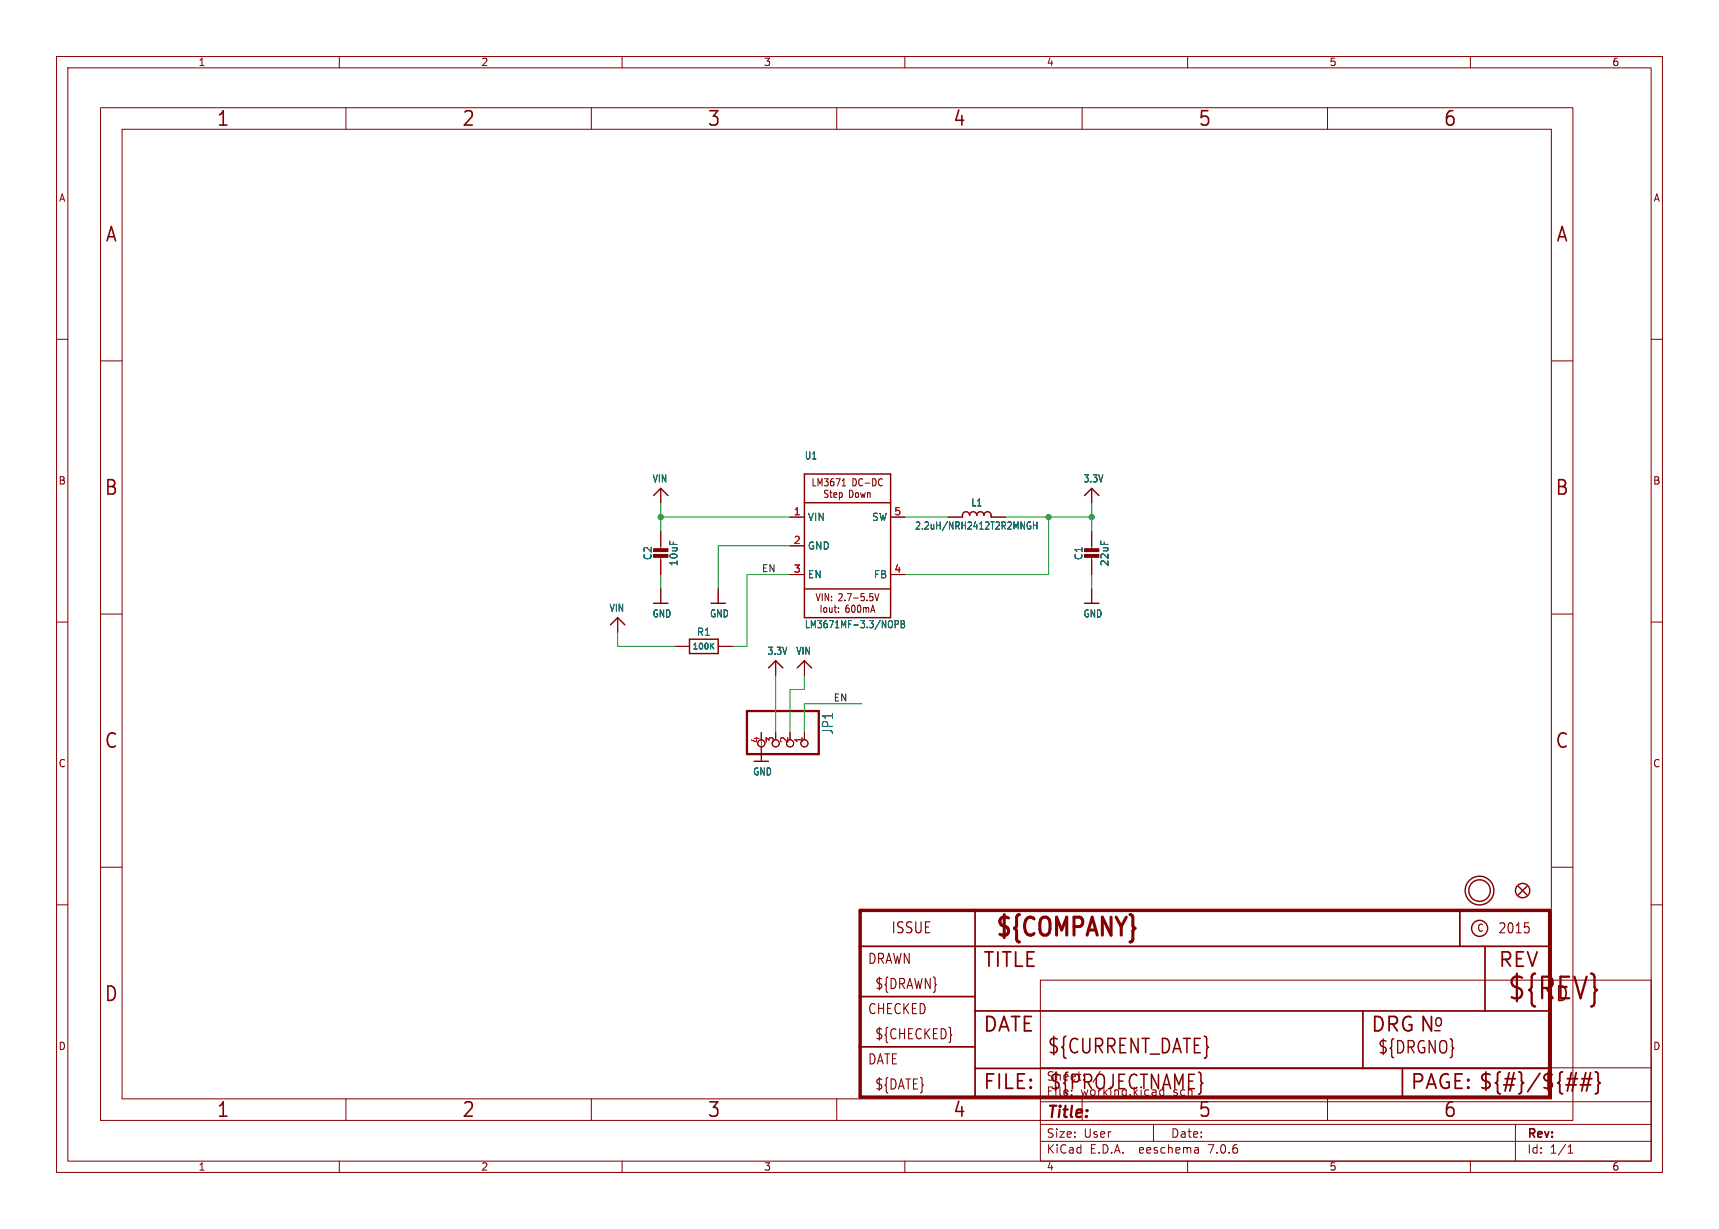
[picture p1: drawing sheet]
(kicad_sch (version 20230121) (generator eeschema)

 (paper "User" 303.962 217.322)

 (lib_symbols
  (symbol "working-eagle-import:3.3V" (power) (in_bom yes) (on_board yes)
   (property "Reference" "" (at 0 0 0) (effects (font (size 1.27 1.27)) hide))
   (property "Value" "3.3V" (at -1.524 1.016 0) (effects (font (size 1.27 1.0795)) (justify left bottom)))
   (property "Footprint" "" (at 0 0 0) (effects (font (size 1.27 1.27)) hide))
   (property "Datasheet" "" (at 0 0 0) (effects (font (size 1.27 1.27)) hide))
   (property "ki_locked" "" (at 0 0 0) (effects (font (size 1.27 1.27))))
   (symbol "3.3V_1_0"
    (polyline (pts (xy -1.27 -1.27) (xy 0 0)) (stroke (width 0.254) (type solid)) (fill (type none)))
    (polyline (pts (xy 0 0) (xy 1.27 -1.27)) (stroke (width 0.254) (type solid)) (fill (type none)))
    (pin power_in line (at 0 -2.54 90) (length 2.54) (name "3.3V" (effects (font (size 0 0)))) (number "1" (effects (font (size 0 0)))))))
  (symbol "working-eagle-import:CAP_CERAMIC0805-NOOUTLINE" (in_bom yes) (on_board yes)
   (property "Reference" "C" (at -2.29 1.25 90) (effects (font (size 1.27 1.27))))
   (property "Value" "" (at 2.3 1.25 90) (effects (font (size 1.27 1.27))))
   (property "Footprint" "working:0805-NO" (at 0 0 0) (effects (font (size 1.27 1.27)) hide))
   (property "Datasheet" "" (at 0 0 0) (effects (font (size 1.27 1.27)) hide))
   (property "ki_locked" "" (at 0 0 0) (effects (font (size 1.27 1.27))))
   (symbol "CAP_CERAMIC0805-NOOUTLINE_1_0"
    (rectangle (start -1.27 0.508) (end 1.27 1.016) (stroke (width 0) (type default)) (fill (type outline)))
    (rectangle (start -1.27 1.524) (end 1.27 2.032) (stroke (width 0) (type default)) (fill (type outline)))
    (polyline (pts (xy 0 0.762) (xy 0 0)) (stroke (width 0.1524) (type solid)) (fill (type none)))
    (polyline (pts (xy 0 2.54) (xy 0 1.778)) (stroke (width 0.1524) (type solid)) (fill (type none)))
    (pin passive line (at 0 5.08 270) (length 2.54) (name "1" (effects (font (size 0 0)))) (number "1" (effects (font (size 0 0)))))
    (pin passive line (at 0 -2.54 90) (length 2.54) (name "2" (effects (font (size 0 0)))) (number "2" (effects (font (size 0 0)))))))
  (symbol "working-eagle-import:FIDUCIAL{dblquote}{dblquote}" (in_bom yes) (on_board yes)
   (property "Reference" "FID" (at 0 0 0) (effects (font (size 1.27 1.27)) hide))
   (property "Value" "" (at 0 0 0) (effects (font (size 1.27 1.27)) hide))
   (property "Footprint" "working:FIDUCIAL_1MM" (at 0 0 0) (effects (font (size 1.27 1.27)) hide))
   (property "Datasheet" "" (at 0 0 0) (effects (font (size 1.27 1.27)) hide))
   (property "ki_locked" "" (at 0 0 0) (effects (font (size 1.27 1.27))))
   (symbol "FIDUCIAL{dblquote}{dblquote}_1_0"
    (polyline (pts (xy -0.762 0.762) (xy 0.762 -0.762)) (stroke (width 0.254) (type solid)) (fill (type none)))
    (polyline (pts (xy 0.762 0.762) (xy -0.762 -0.762)) (stroke (width 0.254) (type solid)) (fill (type none)))
    (circle (center 0 0) (radius 1.27) (stroke (width 0.254) (type solid)) (fill (type none)))))
  (symbol "working-eagle-import:FRAME_A4" (in_bom yes) (on_board yes)
   (property "Reference" "#FRAME" (at 0 0 0) (effects (font (size 1.27 1.27)) hide))
   (property "Value" "" (at 0 0 0) (effects (font (size 1.27 1.27)) hide))
   (property "Footprint" "" (at 0 0 0) (effects (font (size 1.27 1.27)) hide))
   (property "Datasheet" "" (at 0 0 0) (effects (font (size 1.27 1.27)) hide))
   (property "ki_locked" "" (at 0 0 0) (effects (font (size 1.27 1.27))))
   (symbol "FRAME_A4_1_0"
    (polyline (pts (xy 0 44.7675) (xy 3.81 44.7675)) (stroke (width 0) (type default)) (fill (type none)))
    (polyline (pts (xy 0 89.535) (xy 3.81 89.535)) (stroke (width 0) (type default)) (fill (type none)))
    (polyline (pts (xy 0 134.3025) (xy 3.81 134.3025)) (stroke (width 0) (type default)) (fill (type none)))
    (polyline (pts (xy 3.81 3.81) (xy 3.81 175.26)) (stroke (width 0) (type default)) (fill (type none)))
    (polyline (pts (xy 43.3917 0) (xy 43.3917 3.81)) (stroke (width 0) (type default)) (fill (type none)))
    (polyline (pts (xy 43.3917 175.26) (xy 43.3917 179.07)) (stroke (width 0) (type default)) (fill (type none)))
    (polyline (pts (xy 86.7833 0) (xy 86.7833 3.81)) (stroke (width 0) (type default)) (fill (type none)))
    (polyline (pts (xy 86.7833 175.26) (xy 86.7833 179.07)) (stroke (width 0) (type default)) (fill (type none)))
    (polyline (pts (xy 130.175 0) (xy 130.175 3.81)) (stroke (width 0) (type default)) (fill (type none)))
    (polyline (pts (xy 130.175 175.26) (xy 130.175 179.07)) (stroke (width 0) (type default)) (fill (type none)))
    (polyline (pts (xy 173.5667 0) (xy 173.5667 3.81)) (stroke (width 0) (type default)) (fill (type none)))
    (polyline (pts (xy 173.5667 175.26) (xy 173.5667 179.07)) (stroke (width 0) (type default)) (fill (type none)))
    (polyline (pts (xy 216.9583 0) (xy 216.9583 3.81)) (stroke (width 0) (type default)) (fill (type none)))
    (polyline (pts (xy 216.9583 175.26) (xy 216.9583 179.07)) (stroke (width 0) (type default)) (fill (type none)))
    (polyline (pts (xy 256.54 3.81) (xy 3.81 3.81)) (stroke (width 0) (type default)) (fill (type none)))
    (polyline (pts (xy 256.54 3.81) (xy 256.54 8.89)) (stroke (width 0.1016) (type solid)) (fill (type none)))
    (polyline (pts (xy 256.54 3.81) (xy 256.54 175.26)) (stroke (width 0) (type default)) (fill (type none)))
    (polyline (pts (xy 256.54 8.89) (xy 256.54 13.97)) (stroke (width 0.1016) (type solid)) (fill (type none)))
    (polyline (pts (xy 256.54 13.97) (xy 256.54 19.05)) (stroke (width 0.1016) (type solid)) (fill (type none)))
    (polyline (pts (xy 256.54 19.05) (xy 256.54 36.83)) (stroke (width 0.1016) (type solid)) (fill (type none)))
    (polyline (pts (xy 256.54 44.7675) (xy 260.35 44.7675)) (stroke (width 0) (type default)) (fill (type none)))
    (polyline (pts (xy 256.54 89.535) (xy 260.35 89.535)) (stroke (width 0) (type default)) (fill (type none)))
    (polyline (pts (xy 256.54 134.3025) (xy 260.35 134.3025)) (stroke (width 0) (type default)) (fill (type none)))
    (polyline (pts (xy 256.54 175.26) (xy 3.81 175.26)) (stroke (width 0) (type default)) (fill (type none)))
    (polyline (pts (xy 0 0) (xy 260.35 0) (xy 260.35 179.07) (xy 0 179.07) (xy 0 0)) (stroke (width 0) (type default)) (fill (type none)))
    (text "1" (at 21.6958 1.905 0) (effects (font (size 2.54 2.286))))
    (text "1" (at 21.6958 177.165 0) (effects (font (size 2.54 2.286))))
    (text "2" (at 65.0875 1.905 0) (effects (font (size 2.54 2.286))))
    (text "2" (at 65.0875 177.165 0) (effects (font (size 2.54 2.286))))
    (text "3" (at 108.4792 1.905 0) (effects (font (size 2.54 2.286))))
    (text "3" (at 108.4792 177.165 0) (effects (font (size 2.54 2.286))))
    (text "4" (at 151.8708 1.905 0) (effects (font (size 2.54 2.286))))
    (text "4" (at 151.8708 177.165 0) (effects (font (size 2.54 2.286))))
    (text "5" (at 195.2625 1.905 0) (effects (font (size 2.54 2.286))))
    (text "5" (at 195.2625 177.165 0) (effects (font (size 2.54 2.286))))
    (text "6" (at 238.6542 1.905 0) (effects (font (size 2.54 2.286))))
    (text "6" (at 238.6542 177.165 0) (effects (font (size 2.54 2.286))))
    (text "A" (at 1.905 156.6863 0) (effects (font (size 2.54 2.286))))
    (text "A" (at 258.445 156.6863 0) (effects (font (size 2.54 2.286))))
    (text "B" (at 1.905 111.9188 0) (effects (font (size 2.54 2.286))))
    (text "B" (at 258.445 111.9188 0) (effects (font (size 2.54 2.286))))
    (text "C" (at 1.905 67.1513 0) (effects (font (size 2.54 2.286))))
    (text "C" (at 258.445 67.1513 0) (effects (font (size 2.54 2.286))))
    (text "D" (at 1.905 22.3838 0) (effects (font (size 2.54 2.286))))
    (text "D" (at 258.445 22.3838 0) (effects (font (size 2.54 2.286)))))
   (symbol "FRAME_A4_2_0"
    (polyline (pts (xy -0.3048 1.5748) (xy 20.0152 1.5748)) (stroke (width 0.6096) (type solid)) (fill (type none)))
    (polyline (pts (xy -0.3048 10.4648) (xy -0.3048 1.5748)) (stroke (width 0.6096) (type solid)) (fill (type none)))
    (polyline (pts (xy -0.3048 10.4648) (xy 20.0152 10.4648)) (stroke (width 0.3048) (type solid)) (fill (type none)))
    (polyline (pts (xy -0.3048 19.3548) (xy -0.3048 10.4648)) (stroke (width 0.6096) (type solid)) (fill (type none)))
    (polyline (pts (xy -0.3048 19.3548) (xy 20.0152 19.3548)) (stroke (width 0.3048) (type solid)) (fill (type none)))
    (polyline (pts (xy -0.3048 28.2448) (xy -0.3048 19.3548)) (stroke (width 0.6096) (type solid)) (fill (type none)))
    (polyline (pts (xy -0.3048 28.2448) (xy 20.0152 28.2448)) (stroke (width 0.3048) (type solid)) (fill (type none)))
    (polyline (pts (xy -0.3048 34.5948) (xy -0.3048 28.2448)) (stroke (width 0.6096) (type solid)) (fill (type none)))
    (polyline (pts (xy 20.0152 1.5748) (xy 20.0152 6.6548)) (stroke (width 0.3048) (type solid)) (fill (type none)))
    (polyline (pts (xy 20.0152 1.5748) (xy 95.5802 1.5748)) (stroke (width 0.6096) (type solid)) (fill (type none)))
    (polyline (pts (xy 20.0152 6.6548) (xy 20.0152 10.4648)) (stroke (width 0.3048) (type solid)) (fill (type none)))
    (polyline (pts (xy 20.0152 6.6548) (xy 88.5952 6.6548)) (stroke (width 0.3048) (type solid)) (fill (type none)))
    (polyline (pts (xy 20.0152 10.4648) (xy 20.0152 16.8148)) (stroke (width 0.3048) (type solid)) (fill (type none)))
    (polyline (pts (xy 20.0152 16.8148) (xy 20.0152 19.3548)) (stroke (width 0.3048) (type solid)) (fill (type none)))
    (polyline (pts (xy 20.0152 19.3548) (xy 20.0152 28.2448)) (stroke (width 0.3048) (type solid)) (fill (type none)))
    (polyline (pts (xy 20.0152 28.2448) (xy 20.0152 34.5948)) (stroke (width 0.3048) (type solid)) (fill (type none)))
    (polyline (pts (xy 20.0152 28.2448) (xy 105.7402 28.2448)) (stroke (width 0.3048) (type solid)) (fill (type none)))
    (polyline (pts (xy 20.0152 34.5948) (xy -0.3048 34.5948)) (stroke (width 0.6096) (type solid)) (fill (type none)))
    (polyline (pts (xy 88.5952 6.6548) (xy 95.5802 6.6548)) (stroke (width 0.3048) (type solid)) (fill (type none)))
    (polyline (pts (xy 88.5952 16.8148) (xy 20.0152 16.8148)) (stroke (width 0.3048) (type solid)) (fill (type none)))
    (polyline (pts (xy 88.5952 16.8148) (xy 88.5952 6.6548)) (stroke (width 0.3048) (type solid)) (fill (type none)))
    (polyline (pts (xy 95.5802 1.5748) (xy 121.6152 1.5748)) (stroke (width 0.6096) (type solid)) (fill (type none)))
    (polyline (pts (xy 95.5802 6.6548) (xy 95.5802 1.5748)) (stroke (width 0.3048) (type solid)) (fill (type none)))
    (polyline (pts (xy 95.5802 6.6548) (xy 121.6152 6.6548)) (stroke (width 0.3048) (type solid)) (fill (type none)))
    (polyline (pts (xy 101.2952 13.3223) (xy 102.2477 13.3223)) (stroke (width 0.254) (type solid)) (fill (type none)))
    (polyline (pts (xy 105.7402 28.2448) (xy 105.7402 34.5948)) (stroke (width 0.3048) (type solid)) (fill (type none)))
    (polyline (pts (xy 105.7402 28.2448) (xy 110.1852 28.2448)) (stroke (width 0.3048) (type solid)) (fill (type none)))
    (polyline (pts (xy 105.7402 34.5948) (xy 20.0152 34.5948)) (stroke (width 0.6096) (type solid)) (fill (type none)))
    (polyline (pts (xy 110.1852 16.8148) (xy 88.5952 16.8148)) (stroke (width 0.3048) (type solid)) (fill (type none)))
    (polyline (pts (xy 110.1852 28.2448) (xy 110.1852 16.8148)) (stroke (width 0.3048) (type solid)) (fill (type none)))
    (polyline (pts (xy 110.1852 28.2448) (xy 121.6152 28.2448)) (stroke (width 0.3048) (type solid)) (fill (type none)))
    (polyline (pts (xy 121.6152 6.6548) (xy 121.6152 1.5748)) (stroke (width 0.6096) (type solid)) (fill (type none)))
    (polyline (pts (xy 121.6152 16.8148) (xy 110.1852 16.8148)) (stroke (width 0.3048) (type solid)) (fill (type none)))
    (polyline (pts (xy 121.6152 16.8148) (xy 121.6152 6.6548)) (stroke (width 0.6096) (type solid)) (fill (type none)))
    (polyline (pts (xy 121.6152 28.2448) (xy 121.6152 16.8148)) (stroke (width 0.6096) (type solid)) (fill (type none)))
    (polyline (pts (xy 121.6152 34.5948) (xy 105.7402 34.5948)) (stroke (width 0.6096) (type solid)) (fill (type none)))
    (polyline (pts (xy 121.6152 34.5948) (xy 121.6152 28.2448)) (stroke (width 0.6096) (type solid)) (fill (type none)))
    (circle (center 109.2327 31.4198) (radius 1.4199) (stroke (width 0.254) (type solid)) (fill (type none)))
    (text "${#}/${##}" (at 108.9152 2.8448 0) (effects (font (size 2.54 2.54)) (justify left bottom)))
    (text "${CHECKED}" (at 2.2352 11.7348 0) (effects (font (size 1.778 1.5113)) (justify left bottom)))
    (text "${COMPANY}" (at 23.349 29.6735 0) (effects (font (size 3.175 2.6987) (thickness 0.5397) bold) (justify left bottom)))
    (text "${CURRENT_DATE}" (at 32.7152 9.1948 0) (effects (font (size 2.54 2.159)) (justify left bottom)))
    (text "${DATE}" (at 2.2352 2.8448 0) (effects (font (size 1.778 1.5113)) (justify left bottom)))
    (text "${DRAWN}" (at 2.2352 20.6248 0) (effects (font (size 1.778 1.5113)) (justify left bottom)))
    (text "${DRGNO}" (at 91.1352 9.1948 0) (effects (font (size 2.1844 1.8567)) (justify left bottom)))
    (text "${PROJECTNAME}" (at 33.0327 2.8448 0) (effects (font (size 2.54 2.159)) (justify left bottom)))
    (text "${REV}" (at 113.9952 18.7198 0) (effects (font (size 3.81 3.2385)) (justify left bottom)))
    (text "2015" (at 112.4077 30.4673 0) (effects (font (size 1.778 1.5113)) (justify left bottom)))
    (text "C" (at 108.7564 30.7848 0) (effects (font (size 1.27 1.0795)) (justify left bottom)))
    (text "CHECKED" (at 0.9652 16.1798 0) (effects (font (size 1.778 1.5113)) (justify left bottom)))
    (text "DATE" (at 0.9652 7.2898 0) (effects (font (size 1.778 1.5113)) (justify left bottom)))
    (text "DATE" (at 21.2852 13.0048 0) (effects (font (size 2.54 2.54)) (justify left bottom)))
    (text "DRAWN" (at 0.9652 25.0698 0) (effects (font (size 1.778 1.5113)) (justify left bottom)))
    (text "DRG" (at 89.8652 13.0048 0) (effects (font (size 2.54 2.54)) (justify left bottom)))
    (text "FILE:" (at 21.2852 2.8448 0) (effects (font (size 2.54 2.54)) (justify left bottom)))
    (text "ISSUE" (at 5.0927 30.4673 0) (effects (font (size 1.9304 1.6408)) (justify left bottom)))
    (text "N" (at 98.4377 13.0048 0) (effects (font (size 2.54 2.54)) (justify left bottom)))
    (text "o" (at 100.9777 13.9573 0) (effects (font (size 2.1844 1.8567)) (justify left bottom)))
    (text "PAGE:" (at 96.8502 2.8448 0) (effects (font (size 2.54 2.54)) (justify left bottom)))
    (text "REV" (at 112.4077 24.4348 0) (effects (font (size 2.54 2.54)) (justify left bottom)))
    (text "TITLE" (at 21.2852 24.4348 0) (effects (font (size 2.54 2.54)) (justify left bottom)))))
  (symbol "working-eagle-import:GND" (power) (in_bom yes) (on_board yes)
   (property "Reference" "" (at 0 0 0) (effects (font (size 1.27 1.27)) hide))
   (property "Value" "GND" (at -1.524 -2.54 0) (effects (font (size 1.27 1.0795)) (justify left bottom)))
   (property "Footprint" "" (at 0 0 0) (effects (font (size 1.27 1.27)) hide))
   (property "Datasheet" "" (at 0 0 0) (effects (font (size 1.27 1.27)) hide))
   (property "ki_locked" "" (at 0 0 0) (effects (font (size 1.27 1.27))))
   (symbol "GND_1_0"
    (polyline (pts (xy -1.27 0) (xy 1.27 0)) (stroke (width 0.254) (type solid)) (fill (type none)))
    (pin power_in line (at 0 2.54 270) (length 2.54) (name "GND" (effects (font (size 0 0)))) (number "1" (effects (font (size 0 0)))))))
  (symbol "working-eagle-import:HEADER-1X4ROUND" (in_bom yes) (on_board yes)
   (property "Reference" "JP" (at -6.35 8.255 0) (effects (font (size 1.778 1.5113)) (justify left bottom)))
   (property "Value" "" (at -6.35 -7.62 0) (effects (font (size 1.778 1.5113)) (justify left bottom)))
   (property "Footprint" "working:1X04_ROUND" (at 0 0 0) (effects (font (size 1.27 1.27)) hide))
   (property "Datasheet" "" (at 0 0 0) (effects (font (size 1.27 1.27)) hide))
   (property "ki_locked" "" (at 0 0 0) (effects (font (size 1.27 1.27))))
   (symbol "HEADER-1X4ROUND_1_0"
    (polyline (pts (xy -6.35 -5.08) (xy 1.27 -5.08)) (stroke (width 0.4064) (type solid)) (fill (type none)))
    (polyline (pts (xy -6.35 7.62) (xy -6.35 -5.08)) (stroke (width 0.4064) (type solid)) (fill (type none)))
    (polyline (pts (xy 1.27 -5.08) (xy 1.27 7.62)) (stroke (width 0.4064) (type solid)) (fill (type none)))
    (polyline (pts (xy 1.27 7.62) (xy -6.35 7.62)) (stroke (width 0.4064) (type solid)) (fill (type none)))
    (pin passive inverted (at -2.54 5.08 0) (length 2.54) (name "1" (effects (font (size 0 0)))) (number "1" (effects (font (size 1.27 1.27)))))
    (pin passive inverted (at -2.54 2.54 0) (length 2.54) (name "2" (effects (font (size 0 0)))) (number "2" (effects (font (size 1.27 1.27)))))
    (pin passive inverted (at -2.54 0 0) (length 2.54) (name "3" (effects (font (size 0 0)))) (number "3" (effects (font (size 1.27 1.27)))))
    (pin passive inverted (at -2.54 -2.54 0) (length 2.54) (name "4" (effects (font (size 0 0)))) (number "4" (effects (font (size 1.27 1.27)))))))
  (symbol "working-eagle-import:INDUCTORNRH2412T" (in_bom yes) (on_board yes)
   (property "Reference" "L" (at 0 2.54 0) (effects (font (size 1.27 1.0795))))
   (property "Value" "" (at 0 -1.54 0) (effects (font (size 1.27 1.0795))))
   (property "Footprint" "working:INDUCTOR_TAIYOYUDEN_NRH2412T" (at 0 0 0) (effects (font (size 1.27 1.27)) hide))
   (property "Datasheet" "" (at 0 0 0) (effects (font (size 1.27 1.27)) hide))
   (property "ki_locked" "" (at 0 0 0) (effects (font (size 1.27 1.27))))
   (symbol "INDUCTORNRH2412T_1_0"
    (arc (start -1.27 0.3173) (mid -1.9049 0.9497) (end -2.54 0.3175) (stroke (width 0.254) (type solid)) (fill (type none)))
    (polyline (pts (xy -2.54 0.3175) (xy -2.54 0)) (stroke (width 0.254) (type solid)) (fill (type none)))
    (polyline (pts (xy 2.54 0.3175) (xy 2.54 0)) (stroke (width 0.254) (type solid)) (fill (type none)))
    (arc (start 0 0.3173) (mid -0.6349 0.9497) (end -1.27 0.3175) (stroke (width 0.254) (type solid)) (fill (type none)))
    (arc (start 1.27 0.3173) (mid 0.6351 0.9497) (end 0 0.3175) (stroke (width 0.254) (type solid)) (fill (type none)))
    (arc (start 2.54 0.3173) (mid 1.9051 0.9497) (end 1.27 0.3175) (stroke (width 0.254) (type solid)) (fill (type none)))
    (pin passive line (at -5.08 0 0) (length 2.54) (name "1" (effects (font (size 0 0)))) (number "1" (effects (font (size 0 0)))))
    (pin passive line (at 5.08 0 180) (length 2.54) (name "2" (effects (font (size 0 0)))) (number "2" (effects (font (size 0 0)))))))
  (symbol "working-eagle-import:MOUNTINGHOLE2.5" (in_bom yes) (on_board yes)
   (property "Reference" "" (at 0 0 0) (effects (font (size 1.27 1.27)) hide))
   (property "Value" "" (at 0 0 0) (effects (font (size 1.27 1.27)) hide))
   (property "Footprint" "working:MOUNTINGHOLE_2.5_PLATED" (at 0 0 0) (effects (font (size 1.27 1.27)) hide))
   (property "Datasheet" "" (at 0 0 0) (effects (font (size 1.27 1.27)) hide))
   (property "ki_locked" "" (at 0 0 0) (effects (font (size 1.27 1.27))))
   (symbol "MOUNTINGHOLE2.5_1_0"
    (circle (center 0 0) (radius 1.905) (stroke (width 0.254) (type solid)) (fill (type none)))
    (circle (center 0 0) (radius 2.54) (stroke (width 0.254) (type solid)) (fill (type none)))))
  (symbol "working-eagle-import:RESISTOR0805_NOOUTLINE" (in_bom yes) (on_board yes)
   (property "Reference" "R" (at 0 2.54 0) (effects (font (size 1.27 1.27))))
   (property "Value" "" (at 0 0 0) (effects (font (size 1.016 1.016) bold)))
   (property "Footprint" "working:0805-NO" (at 0 0 0) (effects (font (size 1.27 1.27)) hide))
   (property "Datasheet" "" (at 0 0 0) (effects (font (size 1.27 1.27)) hide))
   (property "ki_locked" "" (at 0 0 0) (effects (font (size 1.27 1.27))))
   (symbol "RESISTOR0805_NOOUTLINE_1_0"
    (polyline (pts (xy -2.54 -1.27) (xy -2.54 1.27)) (stroke (width 0.254) (type solid)) (fill (type none)))
    (polyline (pts (xy -2.54 1.27) (xy 2.54 1.27)) (stroke (width 0.254) (type solid)) (fill (type none)))
    (polyline (pts (xy 2.54 -1.27) (xy -2.54 -1.27)) (stroke (width 0.254) (type solid)) (fill (type none)))
    (polyline (pts (xy 2.54 1.27) (xy 2.54 -1.27)) (stroke (width 0.254) (type solid)) (fill (type none)))
    (pin passive line (at -5.08 0 0) (length 2.54) (name "1" (effects (font (size 0 0)))) (number "1" (effects (font (size 0 0)))))
    (pin passive line (at 5.08 0 180) (length 2.54) (name "2" (effects (font (size 0 0)))) (number "2" (effects (font (size 0 0)))))))
  (symbol "working-eagle-import:VIN" (power) (in_bom yes) (on_board yes)
   (property "Reference" "" (at 0 0 0) (effects (font (size 1.27 1.27)) hide))
   (property "Value" "VIN" (at -1.524 1.016 0) (effects (font (size 1.27 1.0795)) (justify left bottom)))
   (property "Footprint" "" (at 0 0 0) (effects (font (size 1.27 1.27)) hide))
   (property "Datasheet" "" (at 0 0 0) (effects (font (size 1.27 1.27)) hide))
   (property "ki_locked" "" (at 0 0 0) (effects (font (size 1.27 1.27))))
   (symbol "VIN_1_0"
    (polyline (pts (xy -1.27 -1.27) (xy 0 0)) (stroke (width 0.254) (type solid)) (fill (type none)))
    (polyline (pts (xy 0 0) (xy 1.27 -1.27)) (stroke (width 0.254) (type solid)) (fill (type none)))
    (pin power_in line (at 0 -2.54 90) (length 2.54) (name "VIN" (effects (font (size 0 0)))) (number "1" (effects (font (size 0 0)))))))
  (symbol "working-eagle-import:VREG_LM3671" (in_bom yes) (on_board yes)
   (property "Reference" "U" (at -7.62 15.24 0) (effects (font (size 1.27 1.0795)) (justify left bottom)))
   (property "Value" "" (at -7.62 -14.605 0) (effects (font (size 1.27 1.0795)) (justify left bottom)))
   (property "Footprint" "working:SOT23-5" (at 0 0 0) (effects (font (size 1.27 1.27)) hide))
   (property "Datasheet" "" (at 0 0 0) (effects (font (size 1.27 1.27)) hide))
   (property "ki_locked" "" (at 0 0 0) (effects (font (size 1.27 1.27))))
   (symbol "VREG_LM3671_1_0"
    (polyline (pts (xy -7.62 -12.7) (xy 7.62 -12.7)) (stroke (width 0.254) (type solid)) (fill (type none)))
    (polyline (pts (xy -7.62 -7.62) (xy -7.62 -12.7)) (stroke (width 0.254) (type solid)) (fill (type none)))
    (polyline (pts (xy -7.62 -7.62) (xy -7.62 7.62)) (stroke (width 0.254) (type solid)) (fill (type none)))
    (polyline (pts (xy -7.62 7.62) (xy -7.62 12.7)) (stroke (width 0.254) (type solid)) (fill (type none)))
    (polyline (pts (xy -7.62 7.62) (xy 7.62 7.62)) (stroke (width 0.254) (type solid)) (fill (type none)))
    (polyline (pts (xy -7.62 12.7) (xy 7.62 12.7)) (stroke (width 0.254) (type solid)) (fill (type none)))
    (polyline (pts (xy 7.62 -12.7) (xy 7.62 -7.62)) (stroke (width 0.254) (type solid)) (fill (type none)))
    (polyline (pts (xy 7.62 -7.62) (xy -7.62 -7.62)) (stroke (width 0.254) (type solid)) (fill (type none)))
    (polyline (pts (xy 7.62 7.62) (xy 7.62 -7.62)) (stroke (width 0.254) (type solid)) (fill (type none)))
    (polyline (pts (xy 7.62 12.7) (xy 7.62 7.62)) (stroke (width 0.254) (type solid)) (fill (type none)))
    (text "LM3671 DC-DC\nStep Down" (at 0 10.16 0) (effects (font (size 1.27 1.0795))))
    (text "VIN: 2.7-5.5V\nIout: 600mA" (at 0 -10.16 0) (effects (font (size 1.27 1.0795))))
    (pin power_in line (at -10.16 5.08 0) (length 2.54) (name "VIN" (effects (font (size 1.27 1.27)))) (number "1" (effects (font (size 1.27 1.27)))))
    (pin power_in line (at -10.16 0 0) (length 2.54) (name "GND" (effects (font (size 1.27 1.27)))) (number "2" (effects (font (size 1.27 1.27)))))
    (pin input line (at -10.16 -5.08 0) (length 2.54) (name "EN" (effects (font (size 1.27 1.27)))) (number "3" (effects (font (size 1.27 1.27)))))
    (pin power_in line (at 10.16 -5.08 180) (length 2.54) (name "FB" (effects (font (size 1.27 1.27)))) (number "4" (effects (font (size 1.27 1.27)))))
    (pin output line (at 10.16 5.08 180) (length 2.54) (name "SW" (effects (font (size 1.27 1.27)))) (number "5" (effects (font (size 1.27 1.27))))))))

 (junction (at 185.42 91.44) (diameter 0) (color 0 0 0 0))
 (junction (at 116.84 91.44) (diameter 0) (color 0 0 0 0))
 (junction (at 193.04 91.44) (diameter 0) (color 0 0 0 0))

 (wire (pts (xy 116.84 101.6) (xy 116.84 104.14)) (stroke (width 0.1524) (type solid)))
 (wire (pts (xy 167.64 91.44) (xy 160.02 91.44)) (stroke (width 0.1524) (type solid)))
 (wire (pts (xy 116.84 91.44) (xy 139.7 91.44)) (stroke (width 0.1524) (type solid)))
 (wire (pts (xy 127 96.52) (xy 127 104.14)) (stroke (width 0.1524) (type solid)))
 (wire (pts (xy 109.22 114.3) (xy 109.22 111.76)) (stroke (width 0.1524) (type solid)))
 (wire (pts (xy 160.02 101.6) (xy 185.42 101.6)) (stroke (width 0.1524) (type solid)))
 (wire (pts (xy 193.04 101.6) (xy 193.04 104.14)) (stroke (width 0.1524) (type solid)))
 (wire (pts (xy 119.38 114.3) (xy 109.22 114.3)) (stroke (width 0.1524) (type solid)))
 (wire (pts (xy 116.84 91.44) (xy 116.84 93.98)) (stroke (width 0.1524) (type solid)))
 (wire (pts (xy 139.7 121.92) (xy 142.24 121.92)) (stroke (width 0.1524) (type solid)))
 (wire (pts (xy 139.7 101.6) (xy 132.08 101.6)) (stroke (width 0.1524) (type solid)))
 (wire (pts (xy 142.24 121.92) (xy 142.24 119.38)) (stroke (width 0.1524) (type solid)))
 (wire (pts (xy 185.42 91.44) (xy 177.8 91.44)) (stroke (width 0.1524) (type solid)))
 (wire (pts (xy 142.24 129.54) (xy 142.24 124.46)) (stroke (width 0.1524) (type solid)))
 (wire (pts (xy 134.62 129.54) (xy 134.62 132.08)) (stroke (width 0.1524) (type solid)))
 (wire (pts (xy 132.08 101.6) (xy 132.08 114.3)) (stroke (width 0.1524) (type solid)))
 (wire (pts (xy 139.7 129.54) (xy 139.7 121.92)) (stroke (width 0.1524) (type solid)))
 (wire (pts (xy 139.7 96.52) (xy 127 96.52)) (stroke (width 0.1524) (type solid)))
 (wire (pts (xy 137.16 129.54) (xy 137.16 119.38)) (stroke (width 0.1524) (type solid)))
 (wire (pts (xy 116.84 91.44) (xy 116.84 88.9)) (stroke (width 0.1524) (type solid)))
 (wire (pts (xy 193.04 91.44) (xy 193.04 93.98)) (stroke (width 0.1524) (type solid)))
 (wire (pts (xy 193.04 91.44) (xy 193.04 88.9)) (stroke (width 0.1524) (type solid)))
 (wire (pts (xy 132.08 114.3) (xy 129.54 114.3)) (stroke (width 0.1524) (type solid)))
 (wire (pts (xy 185.42 91.44) (xy 193.04 91.44)) (stroke (width 0.1524) (type solid)))
 (wire (pts (xy 152.4 124.46) (xy 142.24 124.46)) (stroke (width 0.1524) (type solid)))
 (wire (pts (xy 185.42 101.6) (xy 185.42 91.44)) (stroke (width 0.1524) (type solid)))

 (label "EN" (at 147.32 124.46 0) (fields_autoplaced) (effects (font (size 1.2446 1.2446)) (justify left bottom)))
 (label "EN" (at 134.62 101.6 0) (fields_autoplaced) (effects (font (size 1.2446 1.2446)) (justify left bottom)))

 (symbol (lib_id "working-eagle-import:HEADER-1X4ROUND") (at 137.16 132.08 270) (unit 1) (in_bom yes) (on_board yes) (dnp no)
  (property "Reference" "JP1" (at 145.415 125.73 0) (effects (font (size 1.778 1.5113)) (justify left bottom)))
  (property "Value" "HEADER-1X4ROUND" (at 129.54 125.73 0) (effects (font (size 1.778 1.5113)) (justify left bottom) hide))
  (property "Footprint" "working:1X04_ROUND" (at 137.16 132.08 0) (effects (font (size 1.27 1.27)) hide))
  (property "Datasheet" "" (at 137.16 132.08 0) (effects (font (size 1.27 1.27)) hide)) (pin "1") (pin "2") (pin "3") (pin "4"))

 (symbol (lib_id "working-eagle-import:RESISTOR0805_NOOUTLINE") (at 124.46 114.3 0) (unit 1) (in_bom yes) (on_board yes) (dnp no)
  (property "Reference" "R1" (at 124.46 111.76 0) (effects (font (size 1.27 1.27))))
  (property "Value" "100K" (at 124.46 114.3 0) (effects (font (size 1.016 1.016) bold)))
  (property "Footprint" "working:0805-NO" (at 124.46 114.3 0) (effects (font (size 1.27 1.27)) hide))
  (property "Datasheet" "" (at 124.46 114.3 0) (effects (font (size 1.27 1.27)) hide)) (pin "1") (pin "2"))

 (symbol (lib_id "working-eagle-import:FRAME_A4") (at 17.78 198.12 0) (unit 1) (in_bom yes) (on_board yes) (dnp no)
  (property "Reference" "#FRAME1" (at 17.78 198.12 0) (effects (font (size 1.27 1.27)) hide))
  (property "Value" "FRAME_A4" (at 17.78 198.12 0) (effects (font (size 1.27 1.27)) hide))
  (property "Footprint" "" (at 17.78 198.12 0) (effects (font (size 1.27 1.27)) hide))
  (property "Datasheet" "" (at 17.78 198.12 0) (effects (font (size 1.27 1.27)) hide)))

 (symbol (lib_id "working-eagle-import:GND") (at 134.62 134.62 0) (unit 1) (in_bom yes) (on_board yes) (dnp no)
  (property "Reference" "#U$8" (at 134.62 134.62 0) (effects (font (size 1.27 1.27)) hide))
  (property "Value" "GND" (at 133.096 137.16 0) (effects (font (size 1.27 1.0795)) (justify left bottom)))
  (property "Footprint" "" (at 134.62 134.62 0) (effects (font (size 1.27 1.27)) hide))
  (property "Datasheet" "" (at 134.62 134.62 0) (effects (font (size 1.27 1.27)) hide)) (pin "1"))

 (symbol (lib_id "working-eagle-import:VIN") (at 116.84 86.36 0) (unit 1) (in_bom yes) (on_board yes) (dnp no)
  (property "Reference" "#U$4" (at 116.84 86.36 0) (effects (font (size 1.27 1.27)) hide))
  (property "Value" "VIN" (at 115.316 85.344 0) (effects (font (size 1.27 1.0795)) (justify left bottom)))
  (property "Footprint" "" (at 116.84 86.36 0) (effects (font (size 1.27 1.27)) hide))
  (property "Datasheet" "" (at 116.84 86.36 0) (effects (font (size 1.27 1.27)) hide)) (pin "1"))

 (symbol (lib_id "working-eagle-import:FRAME_A4") (at 152.4 195.58 0) (unit 2) (in_bom yes) (on_board yes) (dnp no)
  (property "Reference" "#FRAME1" (at 152.4 195.58 0) (effects (font (size 1.27 1.27)) hide))
  (property "Value" "FRAME_A4" (at 152.4 195.58 0) (effects (font (size 1.27 1.27)) hide))
  (property "Footprint" "" (at 152.4 195.58 0) (effects (font (size 1.27 1.27)) hide))
  (property "Datasheet" "" (at 152.4 195.58 0) (effects (font (size 1.27 1.27)) hide)))

 (symbol (lib_id "working-eagle-import:VREG_LM3671") (at 149.86 96.52 0) (unit 1) (in_bom yes) (on_board yes) (dnp no)
  (property "Reference" "U1" (at 142.24 81.28 0) (effects (font (size 1.27 1.0795)) (justify left bottom)))
  (property "Value" "LM3671MF-3.3/NOPB" (at 142.24 111.125 0) (effects (font (size 1.27 1.0795)) (justify left bottom)))
  (property "Footprint" "working:SOT23-5" (at 149.86 96.52 0) (effects (font (size 1.27 1.27)) hide))
  (property "Datasheet" "" (at 149.86 96.52 0) (effects (font (size 1.27 1.27)) hide)) (pin "1") (pin "2") (pin "3") (pin "4") (pin "5"))

 (symbol (lib_id "working-eagle-import:INDUCTORNRH2412T") (at 172.72 91.44 0) (unit 1) (in_bom yes) (on_board yes) (dnp no)
  (property "Reference" "L1" (at 172.72 88.9 0) (effects (font (size 1.27 1.0795))))
  (property "Value" "2.2uH/NRH2412T2R2MNGH" (at 172.72 92.98 0) (effects (font (size 1.27 1.0795))))
  (property "Footprint" "working:INDUCTOR_TAIYOYUDEN_NRH2412T" (at 172.72 91.44 0) (effects (font (size 1.27 1.27)) hide))
  (property "Datasheet" "" (at 172.72 91.44 0) (effects (font (size 1.27 1.27)) hide)) (pin "1") (pin "2"))

 (symbol (lib_id "working-eagle-import:3.3V") (at 193.04 86.36 0) (unit 1) (in_bom yes) (on_board yes) (dnp no)
  (property "Reference" "#U$2" (at 193.04 86.36 0) (effects (font (size 1.27 1.27)) hide))
  (property "Value" "3.3V" (at 191.516 85.344 0) (effects (font (size 1.27 1.0795)) (justify left bottom)))
  (property "Footprint" "" (at 193.04 86.36 0) (effects (font (size 1.27 1.27)) hide))
  (property "Datasheet" "" (at 193.04 86.36 0) (effects (font (size 1.27 1.27)) hide)) (pin "1"))

 (symbol (lib_id "working-eagle-import:MOUNTINGHOLE2.5") (at 261.62 157.48 0) (unit 1) (in_bom yes) (on_board yes) (dnp no)
  (property "Reference" "U$9" (at 261.62 157.48 0) (effects (font (size 1.27 1.27)) hide))
  (property "Value" "MOUNTINGHOLE2.5" (at 261.62 157.48 0) (effects (font (size 1.27 1.27)) hide))
  (property "Footprint" "working:MOUNTINGHOLE_2.5_PLATED" (at 261.62 157.48 0) (effects (font (size 1.27 1.27)) hide))
  (property "Datasheet" "" (at 261.62 157.48 0) (effects (font (size 1.27 1.27)) hide)))

 (symbol (lib_id "working-eagle-import:3.3V") (at 137.16 116.84 0) (unit 1) (in_bom yes) (on_board yes) (dnp no)
  (property "Reference" "#U$7" (at 137.16 116.84 0) (effects (font (size 1.27 1.27)) hide))
  (property "Value" "3.3V" (at 135.636 115.824 0) (effects (font (size 1.27 1.0795)) (justify left bottom)))
  (property "Footprint" "" (at 137.16 116.84 0) (effects (font (size 1.27 1.27)) hide))
  (property "Datasheet" "" (at 137.16 116.84 0) (effects (font (size 1.27 1.27)) hide)) (pin "1"))

 (symbol (lib_id "working-eagle-import:GND") (at 193.04 106.68 0) (unit 1) (in_bom yes) (on_board yes) (dnp no)
  (property "Reference" "#U$1" (at 193.04 106.68 0) (effects (font (size 1.27 1.27)) hide))
  (property "Value" "GND" (at 191.516 109.22 0) (effects (font (size 1.27 1.0795)) (justify left bottom)))
  (property "Footprint" "" (at 193.04 106.68 0) (effects (font (size 1.27 1.27)) hide))
  (property "Datasheet" "" (at 193.04 106.68 0) (effects (font (size 1.27 1.27)) hide)) (pin "1"))

 (symbol (lib_id "working-eagle-import:VIN") (at 142.24 116.84 0) (unit 1) (in_bom yes) (on_board yes) (dnp no)
  (property "Reference" "#U$6" (at 142.24 116.84 0) (effects (font (size 1.27 1.27)) hide))
  (property "Value" "VIN" (at 140.716 115.824 0) (effects (font (size 1.27 1.0795)) (justify left bottom)))
  (property "Footprint" "" (at 142.24 116.84 0) (effects (font (size 1.27 1.27)) hide))
  (property "Datasheet" "" (at 142.24 116.84 0) (effects (font (size 1.27 1.27)) hide)) (pin "1"))

 (symbol (lib_id "working-eagle-import:GND") (at 127 106.68 0) (unit 1) (in_bom yes) (on_board yes) (dnp no)
  (property "Reference" "#U$5" (at 127 106.68 0) (effects (font (size 1.27 1.27)) hide))
  (property "Value" "GND" (at 125.476 109.22 0) (effects (font (size 1.27 1.0795)) (justify left bottom)))
  (property "Footprint" "" (at 127 106.68 0) (effects (font (size 1.27 1.27)) hide))
  (property "Datasheet" "" (at 127 106.68 0) (effects (font (size 1.27 1.27)) hide)) (pin "1"))

 (symbol (lib_id "working-eagle-import:GND") (at 116.84 106.68 0) (unit 1) (in_bom yes) (on_board yes) (dnp no)
  (property "Reference" "#U$3" (at 116.84 106.68 0) (effects (font (size 1.27 1.27)) hide))
  (property "Value" "GND" (at 115.316 109.22 0) (effects (font (size 1.27 1.0795)) (justify left bottom)))
  (property "Footprint" "" (at 116.84 106.68 0) (effects (font (size 1.27 1.27)) hide))
  (property "Datasheet" "" (at 116.84 106.68 0) (effects (font (size 1.27 1.27)) hide)) (pin "1"))

 (symbol (lib_id "working-eagle-import:CAP_CERAMIC0805-NOOUTLINE") (at 193.04 99.06 0) (unit 1) (in_bom yes) (on_board yes) (dnp no)
  (property "Reference" "C1" (at 190.75 97.81 90) (effects (font (size 1.27 1.27))))
  (property "Value" "22uF" (at 195.34 97.81 90) (effects (font (size 1.27 1.27))))
  (property "Footprint" "working:0805-NO" (at 193.04 99.06 0) (effects (font (size 1.27 1.27)) hide))
  (property "Datasheet" "" (at 193.04 99.06 0) (effects (font (size 1.27 1.27)) hide)) (pin "1") (pin "2"))

 (symbol (lib_id "working-eagle-import:VIN") (at 109.22 109.22 0) (unit 1) (in_bom yes) (on_board yes) (dnp no)
  (property "Reference" "#U$12" (at 109.22 109.22 0) (effects (font (size 1.27 1.27)) hide))
  (property "Value" "VIN" (at 107.696 108.204 0) (effects (font (size 1.27 1.0795)) (justify left bottom)))
  (property "Footprint" "" (at 109.22 109.22 0) (effects (font (size 1.27 1.27)) hide))
  (property "Datasheet" "" (at 109.22 109.22 0) (effects (font (size 1.27 1.27)) hide)) (pin "1"))

 (symbol (lib_id "working-eagle-import:FIDUCIAL{dblquote}{dblquote}") (at 269.24 157.48 0) (unit 1) (in_bom yes) (on_board yes) (dnp no)
  (property "Reference" "FID1" (at 269.24 157.48 0) (effects (font (size 1.27 1.27)) hide))
  (property "Value" "FIDUCIAL{dblquote}{dblquote}" (at 269.24 157.48 0) (effects (font (size 1.27 1.27)) hide))
  (property "Footprint" "working:FIDUCIAL_1MM" (at 269.24 157.48 0) (effects (font (size 1.27 1.27)) hide))
  (property "Datasheet" "" (at 269.24 157.48 0) (effects (font (size 1.27 1.27)) hide)))

 (symbol (lib_id "working-eagle-import:CAP_CERAMIC0805-NOOUTLINE") (at 116.84 99.06 0) (unit 1) (in_bom yes) (on_board yes) (dnp no)
  (property "Reference" "C2" (at 114.55 97.81 90) (effects (font (size 1.27 1.27))))
  (property "Value" "10uF" (at 119.14 97.81 90) (effects (font (size 1.27 1.27))))
  (property "Footprint" "working:0805-NO" (at 116.84 99.06 0) (effects (font (size 1.27 1.27)) hide))
  (property "Datasheet" "" (at 116.84 99.06 0) (effects (font (size 1.27 1.27)) hide)) (pin "1") (pin "2"))

 (sheet_instances (path "" (page "1"))))
